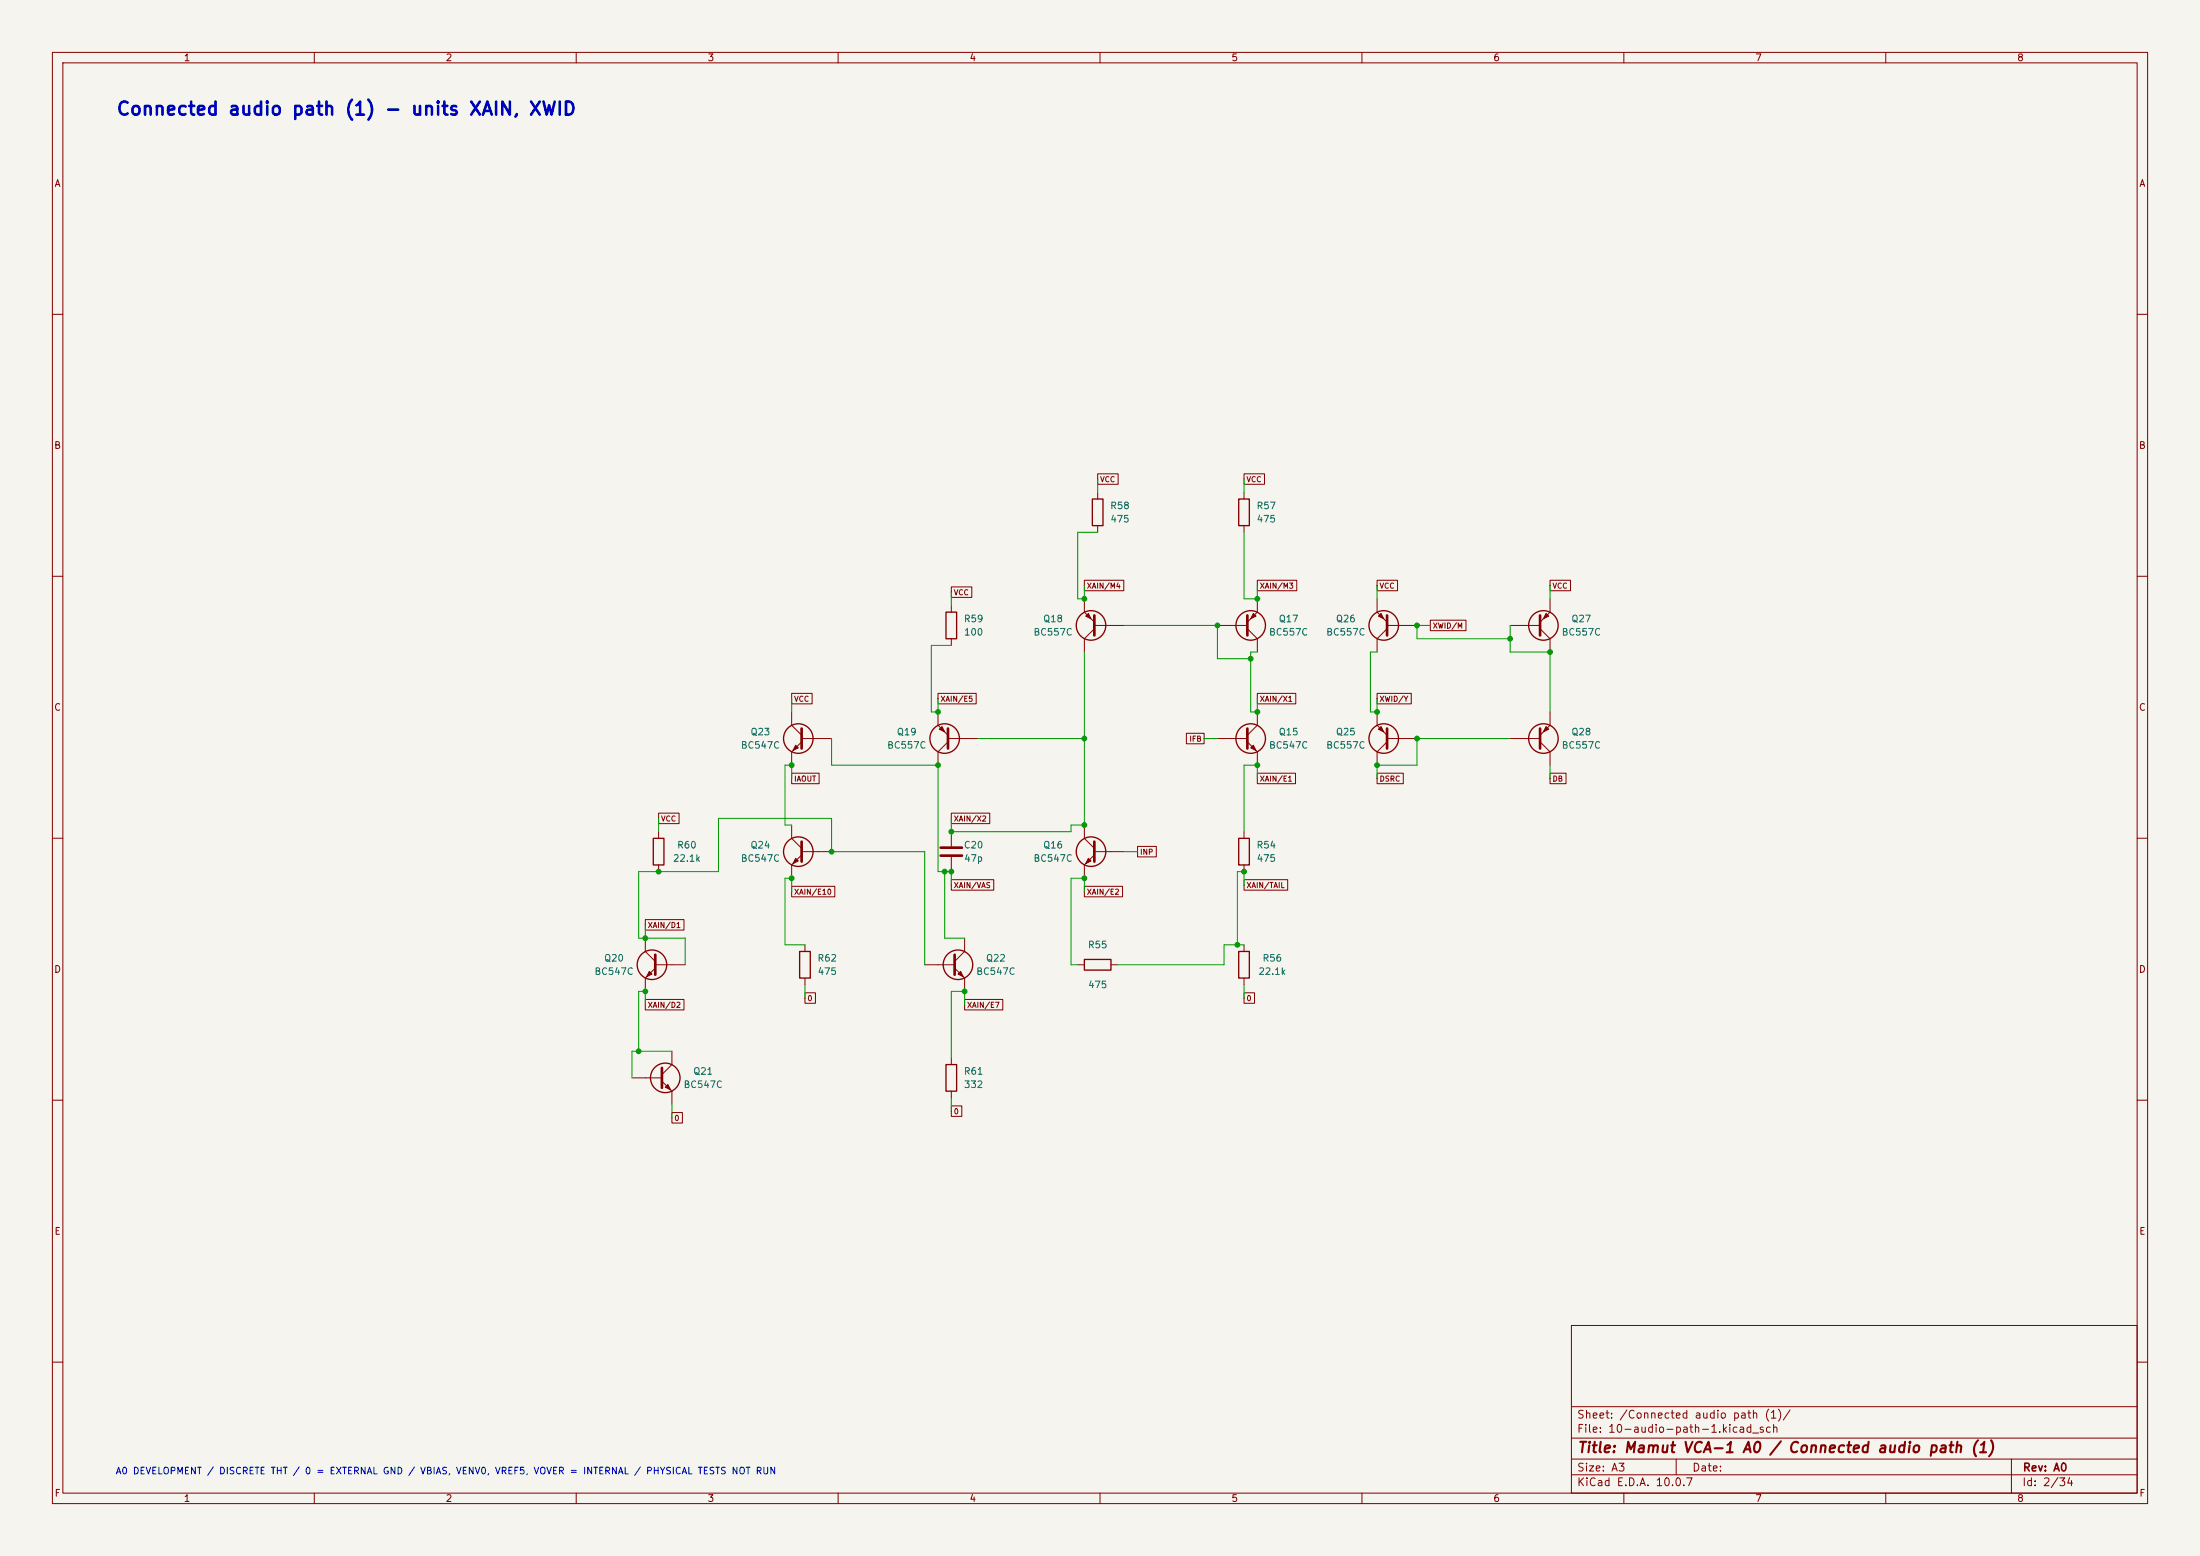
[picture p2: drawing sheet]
<svg xmlns="http://www.w3.org/2000/svg" width="420mm" height="297mm" viewBox="0 0 420 297" stroke-linecap="round" stroke-linejoin="round" font-family="sans-serif">
<path d="M0 0h420v297h-420z" fill="#f5f4ef" stroke="#f5f4ef" stroke-width=".19"/>
<g fill="none" stroke="#840000" stroke-width=".19">
<path d="M10 10h400v277h-400zM12 12h396v273h-396zM60 10v2M110 10v2M160 10v2M210 10v2M260 10v2M310 10v2M360 10v2M10 60h2M408 60h2M209.5 90.4h4v2h-4z"/>
<path d="M209.5 94v1.3M237.5 90.4h3.9v2h-3.9zM237.5 94v1.3M10 110h2M181.6 112h3.9v2h-3.9zM181.6 115.6v1.2M207 110.8h7.5v2h-7.5zM207 114.3v2.5l1.9 1.9M208.9 119.4h5.7M209.5 100.3v1.3M232.4 119.4h5.7M237.5 100.3v1.3"/>
<path d="M240 110.8h7.6v2h-7.6zM240 114.3v2.5l-1.9 1.9M262.9 110.8h3.9v2h-3.9zM262.9 114.3v2.5l1.9 1.9M264.8 119.4h5.7M273 118.4h6.9v2h-6.9zM288.3 119.4h5.7M295.9 110.8h3.9v2h-3.9zM295.9 114.3v2.5l-1.9 1.9M408 110h2M151.1 132.3h3.9v2.1h-3.9zM151.1 135.9v2.5l1.9 1.9"/>
<path d="M179.1 132.3h7.3v2.1h-7.3zM179.1 135.9v2.5l1.9 1.9M181.6 121.9v1.3M208.9 120l-1.9 1.9v2.6M226.5 140h3.4v2h-3.4zM238.1 120l1.9 1.9v2.6M240 132.3h7.4v2.1h-7.4zM240 135.9v2.5l-1.9 1.9M262.9 132.3h6.5v2.1h-6.5zM262.9 135.9v2.5l1.9 1.9M264.8 120l-1.9 1.9v2.6M294 120l1.9 1.9v2.6"/>
<path d="M295.9 135.9v2.5l-1.9 1.9M10 160h2M125.7 155.2h3.9v2h-3.9zM125.7 158.8v1.2M151.1 147.6h5.3v2h-5.3zM151.1 157.5v2.5l1.9 1.9M153 141h5.7M153 141.6l-1.9 1.9v2.6M181 141h5.7M181 141.6l-1.9 1.9v2.6M181.6 155.2h7.3v2h-7.3zM181.6 158.8v2.7"/>
<path d="M207 157.5v2.5l1.9 1.9M232.4 141h5.7M237.5 158.8v1.2M238.1 141.6l1.9 1.9v2.6M240 147.6h7.3v2h-7.3zM262.9 147.6h5v2h-5zM264.8 141h5.7M264.8 141.6l-1.9 1.9v2.6M288.3 141h5.7M294 141.6l1.9 1.9v2.6M295.9 147.6h3.1v2h-3.1zM408 160h2"/>
<path d="M123.2 175.5h7.4v2h-7.4zM123.2 179.1v2.5l1.9 1.9M125.7 165.1v1.3M151.1 169.2h8.3v2h-8.3zM153 163.2l-1.9 1.9v2.5M153 162.6h5.7M181.6 167.9h8.1v2h-8.1zM181.6 163.6v2.8M184.1 179.1v2.5l-1.9 1.9M207 169.2h7.3v2h-7.3zM208.9 162.6h5.7M208.9 163.2l-1.9 1.9v2.5"/>
<path d="M217.2 161.6h3.5v2h-3.5zM237.5 167.9h8.3v2h-8.3zM237.5 165.1v1.3M123.2 190.8h7.4v2h-7.4zM125.1 184.2h5.7M125.1 184.8l-1.9 1.9v2.5M153.7 189.5h2v2h-2zM153.7 180.3v1.3M153.7 186.7v1.3M176.5 184.2h5.7M182.2 184.8l1.9 1.9v2.5M184.1 190.8h7.3v2h-7.3z"/>
<path d="M205.7 184.2h1.3M212.1 184.2h1.3M237.5 189.5h2v2h-2zM237.5 180.3v1.3M237.5 186.7v1.3M10 210h2M120.6 205.7h5.8M126.4 206.4l1.9 1.9v2.5M128.3 212.4h2v2h-2zM128.3 200.7v2.5l-1.9 1.9M181.6 211.1h2v2h-2zM181.6 201.9v1.3"/>
<path d="M181.6 208.3v1.3M408 210h2M300 253h108v32h-108zM10 260h2M300 278.5h108M300 274.5h108M300 268.5h108M320 278.5v3M384 278.5v6.5M408 260h2M60 285v2M110 285v2"/>
<path d="M160 285v2M210 285v2M260 285v2M300 281.5h108M310 285v2M360 285v2"/>
</g>
<g fill="none" stroke="#840000" stroke-width=".51">
<path d="M208.9 117.5v3.8M238.1 117.5v3.8M264.8 117.5v3.8M294 117.5v3.8M153 139.1v3.8M181 139.1v3.8M238.1 139.1v3.8M264.8 139.1v3.8M294 139.1v3.8M153 160.7v3.8M179.6 163.3h4M179.6 161.8h4"/>
<path d="M208.9 160.7v3.8M125.1 182.2v3.9M182.2 182.2v3.9M126.4 203.8v3.8"/>
</g>
<g fill="none" stroke="#840000" stroke-width=".25">
<path d="M208.5 95.3h2.1v5h-2.1zM236.5 95.3h2v5h-2zM180.6 116.8h2v5.1h-2zM124.7 160h2v5.1h-2zM236.5 160h2v5.1h-2zM152.7 181.6h2v5.1h-2zM207 183.1h5.1v2.1h-5.1zM236.5 181.6h2v5.1h-2zM180.6 203.2h2v5.1h-2z"/>
<circle cx="208.3" cy="119.4" r="2.82"/>
<circle cx="238.8" cy="119.4" r="2.82"/>
<circle cx="264.2" cy="119.4" r="2.82"/>
<circle cx="294.6" cy="119.4" r="2.82"/>
<circle cx="152.4" cy="141" r="2.82"/>
<circle cx="180.3" cy="141" r="2.82"/>
<circle cx="238.8" cy="141" r="2.82"/>
<circle cx="264.2" cy="141" r="2.82"/>
<circle cx="294.6" cy="141" r="2.82"/>
<circle cx="152.4" cy="162.6" r="2.82"/>
<circle cx="208.3" cy="162.6" r="2.82"/>
<circle cx="124.5" cy="184.1" r="2.82"/>
<circle cx="182.9" cy="184.1" r="2.82"/>
<circle cx="127" cy="205.7" r="2.82"/>
</g>
<g fill="#840000" stroke="#840000" stroke-width=".19">
<path d="M295.1 138.7l.6 .5-1.1 .5z"/>
<path d="M151.9 142.2l.5 .5-1 .6z"/>
<path d="M263.1 117.6l.6-.5 .5 1z"/>
<path d="M127.5 207l.5 1-1-.5z"/>
<path d="M179.8 138.7l.5 1-1-.5z"/>
<path d="M207.8 163.8l.5 .5-1 .5z"/>
<path d="M238.8 142.7l.5-.5 .5 1.1z"/>
<path d="M207.3 117.6l.5-.5 .5 1z"/>
<path d="M151.9 163.8l.5 .5-1 .5z"/>
<path d="M295.1 117.1l.6 .5-1.1 .5z"/>
<path d="M263.1 139.2l.6-.5 .5 1z"/>
<path d="M239.3 117.1l.5 .5-1 .5z"/>
<path d="M182.9 185.9l.5-.5 .5 1z"/>
<path d="M124 185.4l.5 .5-1.1 .5z"/>
</g>
<g fill="none" stroke="#009600" stroke-width=".19">
<path d="M209.5 91.4v2.6M237.5 91.4v2.6M181.6 113v2.6M209.5 101.6h-3.8v12.7h1.3v-2.5M214.6 119.4h17.8v6.3h6.4M237.5 101.6v12.7h2.5v-2.5M262.9 111.8v2.5M273 119.4h-2.5v2.5h17.8M288.3 119.4v5.1h7.6v11.4M295.9 111.8v2.5M151.1 133.4v2.5M181.6 123.2h-3.8v12.7h1.3v-2.5"/>
<path d="M207 124.5v33h-2.5v1.3h-22.9v-2.6M240 124.5h-1.2v11.4h1.2v-2.5M262.9 124.5h-1.3v11.4h1.3v-2.5M125.7 156.2v2.6M151.1 148.6v-2.5h-1.2v11.4h1.2M158.7 141v5.1h20.4v20.3h2.5v2.5M186.7 141h20.3M229.9 141h2.5M240 148.6v-2.5h-2.5v12.7M288.3 141h-17.8v5.1h-7.6v2.5M295.9 146.1v2.5M123.2 176.5v2.6"/>
<path d="M151.1 170.2v-2.6h-1.2v12.7h3.8M180.3 166.4v12.7h3.8M207 170.2v-2.6h-2.5v16.6h1.2M214.6 162.6h2.6M237.5 168.9v-2.5h-1.3v13.9M123.2 191.8v-2.6h-1.3v11.5M130.8 184.2v-5.1h-8.9v-12.7h15.3v-10.2h21.5v6.4h17.8v21.6M153.7 188v2.5M184.1 191.8v-2.6h-2.5v12.7M237.5 188v2.5M237.5 180.3h-3.8v3.9h-20.3M128.3 210.8v2.6"/>
<path d="M128.3 200.7h-7.7v5M181.6 209.6v2.5"/>
</g>
<g fill="#009600" stroke="#009600" stroke-width=".19">
<circle cx="121.9" cy="200.7" r=".46"/>
<circle cx="123.2" cy="189.2" r=".46"/>
<circle cx="123.2" cy="179.1" r=".46"/>
<circle cx="184.1" cy="189.2" r=".46"/>
<circle cx="179.1" cy="135.9" r=".46"/>
<circle cx="207" cy="141" r=".46"/>
<circle cx="179.1" cy="146.1" r=".46"/>
<circle cx="207" cy="114.3" r=".46"/>
<circle cx="151.1" cy="167.6" r=".46"/>
<circle cx="125.7" cy="166.4" r=".46"/>
<circle cx="151.1" cy="146.1" r=".46"/>
<circle cx="158.7" cy="162.6" r=".46"/>
<circle cx="240" cy="114.3" r=".46"/>
<circle cx="262.9" cy="135.9" r=".46"/>
<circle cx="232.4" cy="119.4" r=".46"/>
<circle cx="238.8" cy="125.7" r=".46"/>
<circle cx="240" cy="146.1" r=".46"/>
<circle cx="240" cy="135.9" r=".46"/>
<circle cx="180.3" cy="166.4" r=".46"/>
<circle cx="237.5" cy="166.4" r=".46"/>
<circle cx="236.2" cy="180.3" r=".46"/>
<circle cx="207" cy="157.5" r=".46"/>
<circle cx="181.6" cy="166.4" r=".46"/>
<circle cx="181.6" cy="158.8" r=".46"/>
<circle cx="207" cy="167.6" r=".46"/>
<circle cx="295.9" cy="124.5" r=".46"/>
<circle cx="262.9" cy="146.1" r=".46"/>
<circle cx="270.5" cy="141" r=".46"/>
<circle cx="270.5" cy="119.4" r=".46"/>
<circle cx="288.3" cy="121.9" r=".46"/>
</g>
<text font-size="2.5" fill="#0000c2" x="22.1" y="22.6">Connected audio path (1) - units XAIN, XWID</text>
<text font-size="2" fill="#840000" x="301" y="277.8">Title: Mamut VCA-1 A0 / Connected audio path (1)</text>
<g font-size="1.5" fill="#840000">
<text x="300.9" y="273.8">File: 10-audio-path-1.kicad_sch</text>
<text x="300.9" y="271.1">Sheet: /Connected audio path (1)/</text>
<text x="300.9" y="281.2">Size: A3</text>
<text x="322.9" y="281.2">Date:</text>
<text x="386" y="281.2">Rev: A0</text>
<text x="300.9" y="284">KiCad E.D.A. 10.0.7</text>
<text x="385.9" y="284">Id: 2/34</text>
</g>
<g font-size="1.3" fill="#840000">
<text x="35" y="12">1</text>
<text x="85" y="12">2</text>
<text x="135" y="12">3</text>
<text x="185" y="12">4</text>
<text x="235" y="12">5</text>
<text x="285" y="12">6</text>
<text x="335" y="12">7</text>
<text x="385" y="12">8</text>
<text x="10.3" y="36">A</text>
<text x="408.3" y="36">A</text>
<text x="10.2" y="86">B</text>
<text x="408.2" y="86">B</text>
<text x="10.2" y="136">C</text>
<text x="408.2" y="136">C</text>
<text x="10.2" y="186">D</text>
<text x="408.2" y="186">D</text>
<text x="10.3" y="236">E</text>
<text x="408.3" y="236">E</text>
<text x="10.3" y="286">F</text>
<text x="35" y="287">1</text>
<text x="85" y="287">2</text>
<text x="135" y="287">3</text>
<text x="185" y="287">4</text>
<text x="235" y="287">5</text>
<text x="285" y="287">6</text>
<text x="335" y="287">7</text>
<text x="385" y="287">8</text>
<text x="408.3" y="286">F</text>
</g>
<g font-size="1.3" fill="#006464">
<text x="211.8" y="97.5">R58</text>
<text x="211.9" y="100">475</text>
<text x="239.8" y="97.5">R57</text>
<text x="239.8" y="100">475</text>
<text x="183.9" y="119.1">R59</text>
<text x="199" y="119.1">Q18</text>
<text x="244" y="119.1">Q17</text>
<text x="254.9" y="119.1">Q26</text>
<text x="299.9" y="119.1">Q27</text>
<text x="183.9" y="121.6">100</text>
<text x="197.2" y="121.6">BC557C</text>
<text x="242.2" y="121.6">BC557C</text>
<text x="253.1" y="121.6">BC557C</text>
<text x="298" y="121.6">BC557C</text>
<text x="141.3" y="143.2">BC547C</text>
<text x="143.2" y="140.7">Q23</text>
<text x="169.3" y="143.2">BC557C</text>
<text x="171.1" y="140.7">Q19</text>
<text x="242.2" y="143.2">BC547C</text>
<text x="244" y="140.7">Q15</text>
<text x="253.1" y="143.2">BC557C</text>
<text x="254.9" y="140.7">Q25</text>
<text x="298" y="143.2">BC557C</text>
<text x="299.9" y="140.7">Q28</text>
<text x="128.4" y="164.8">22.1k</text>
<text x="129.2" y="162.3">R60</text>
<text x="141.3" y="164.8">BC547C</text>
<text x="143.2" y="162.3">Q24</text>
<text x="183.9" y="162.3">C20</text>
<text x="184" y="164.8">47p</text>
<text x="197.2" y="164.8">BC547C</text>
<text x="199" y="162.3">Q16</text>
<text x="239.8" y="162.3">R54</text>
<text x="239.8" y="164.8">475</text>
<text x="115.2" y="183.8">Q20</text>
<text x="156" y="183.8">R62</text>
<text x="188.1" y="183.8">Q22</text>
<text x="207.6" y="181.3">R55</text>
<text x="240.9" y="183.8">R56</text>
<text x="113.4" y="186.4">BC547C</text>
<text x="156" y="186.4">475</text>
<text x="186.3" y="186.4">BC547C</text>
<text x="207.6" y="188.9">475</text>
<text x="240.1" y="186.4">22.1k</text>
<text x="130.4" y="208">BC547C</text>
<text x="132.2" y="205.4">Q21</text>
<text x="183.9" y="205.4">R61</text>
<text x="183.9" y="208">332</text>
</g>
<text font-size="1.3" fill="#0000c2" x="22" y="281.7">A0 DEVELOPMENT / DISCRETE THT / 0 = EXTERNAL GND / VBIAS, VENV0, VREF5, VOVER = INTERNAL / PHYSICAL TESTS NOT RUN</text>
<g font-size="1" fill="#840000">
<text x="209.9" y="92.3">VCC</text>
<text x="237.9" y="92.3">VCC</text>
<text x="182" y="113.9">VCC</text>
<text x="207.4" y="112.6">XAIN/M4</text>
<text x="240.4" y="112.6">XAIN/M3</text>
<text x="263.3" y="112.6">VCC</text>
<text x="296.3" y="112.6">VCC</text>
<text x="273.4" y="120.2">XWID/M</text>
<text x="151.5" y="134.2">VCC</text>
<text x="179.4" y="134.2">XAIN/E5</text>
<text x="240.4" y="134.2">XAIN/X1</text>
<text x="263.3" y="134.2">XWID/Y</text>
<text x="227" y="141.8">IFB</text>
<text x="151.5" y="149.4">IAOUT</text>
<text x="240.4" y="149.4">XAIN/E1</text>
<text x="263.3" y="149.4">DSRC</text>
<text x="296.3" y="149.4">DB</text>
<text x="126.1" y="157">VCC</text>
<text x="182" y="157">XAIN/X2</text>
<text x="217.5" y="163.4">INP</text>
<text x="151.5" y="171">XAIN/E10</text>
<text x="182" y="169.7">XAIN/VAS</text>
<text x="207.4" y="171">XAIN/E2</text>
<text x="237.9" y="169.7">XAIN/TAIL</text>
<text x="123.6" y="177.4">XAIN/D1</text>
<text x="154" y="191.3">0</text>
<text x="237.9" y="191.3">0</text>
<text x="123.6" y="192.6">XAIN/D2</text>
<text x="184.5" y="192.6">XAIN/E7</text>
<text x="128.6" y="214.2">0</text>
<text x="182" y="212.9">0</text>
</g>
</svg>
